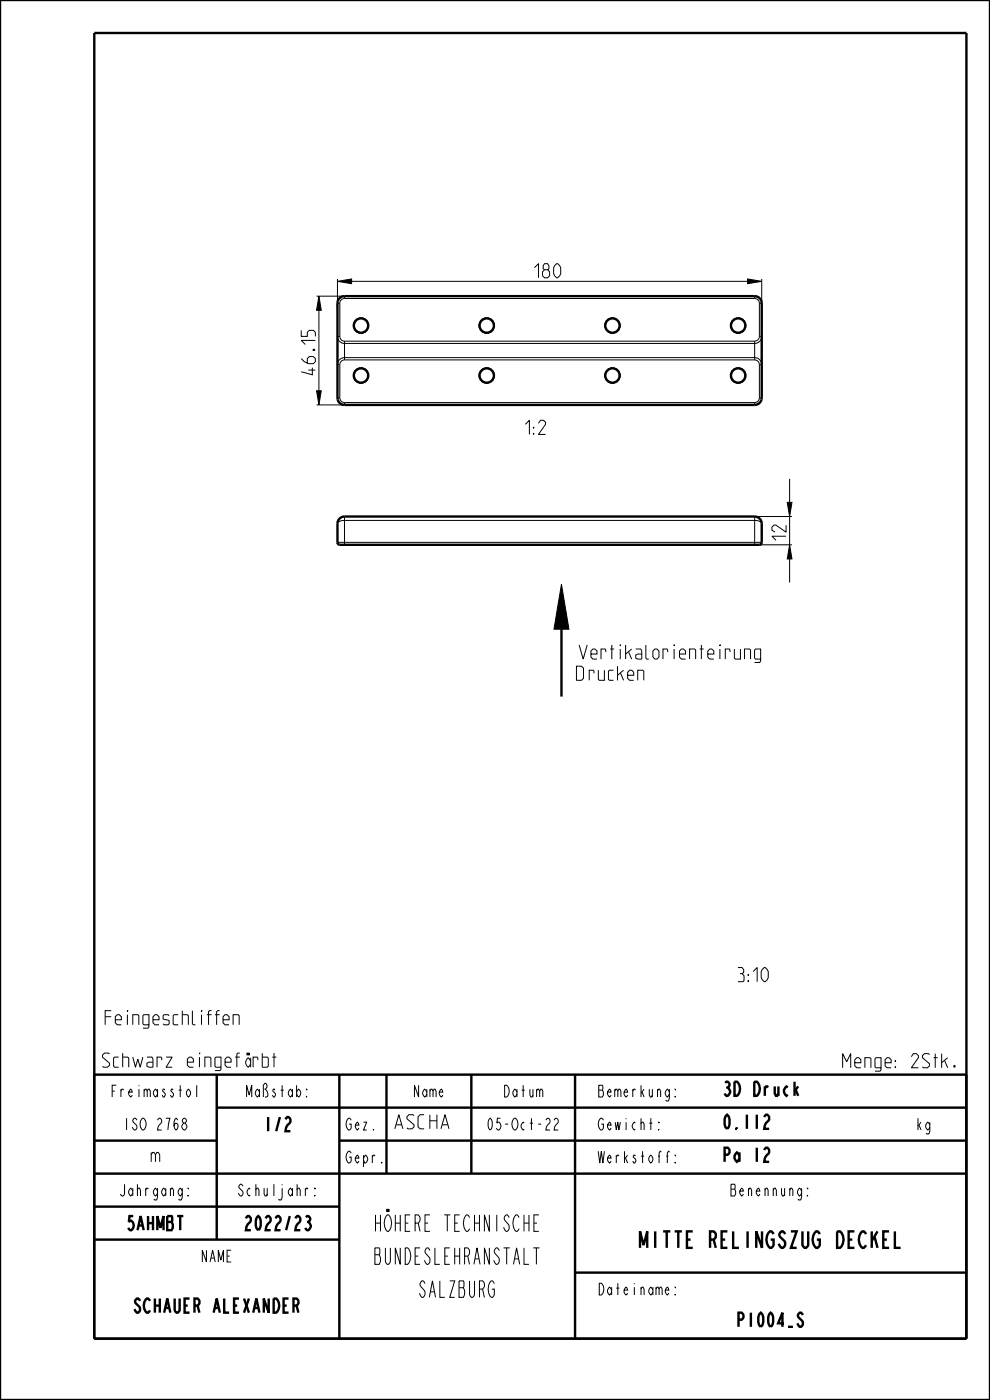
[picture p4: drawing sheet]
<svg xmlns="http://www.w3.org/2000/svg" width="210mm" height="297mm" viewBox="0 0 210 297" stroke-linecap="round" stroke-linejoin="round" font-family="sans-serif">
<path d="M71.6 59.7l3-.5v1zM158.6 59.2l3 .5-3 .5zM67.6 62.8l.5 3h-1zM67.1 82.9h1l-.5 3zM167 106.6h1l-.5 3zM167.5 115.6l.5 3h-1zM119.1 124l1.6 9.5h-3.2z" fill="#000"/>
<g fill="none" stroke="#000" stroke-width=".21">
<path d="M71.6 59.7l3-.5v1zM71.6 59.2v6.2M74.6 59.7h84M158.6 59.2l3 .5-3 .5zM161.6 59.2v6.2M67.1 62.8h6M67.6 62.8l.5 3h-1zM67.6 65.8v17.1M67.1 82.9h1l-.5 3zM67.1 85.9h6M160.1 115.6h7.9M160.1 109.6h7.9"/>
<path d="M167 106.6h1l-.5 3zM167.5 115.6l.5 3h-1zM167.5 101.6v5M167.5 109.6v6M167.5 118.6v5M119.1 124l1.6 9.5h-3.2z"/>
</g>
<g fill="none" stroke="#000" stroke-width=".51">
<path d="M0 0h210v297h-210zM20 7h185v277h-185zM119.1 133.5v14.3M20 228h185v56M46 235h159M46 228v35M72 228v56M82 228v21M100 228v21M122 228v56M20 242h26M20 249h185"/>
<path d="M20 256h52M72 242h133M20 263h52M122 270h83"/>
</g>
<!-- layer: A_RUNDUNGEN -->
<g fill="none" stroke="#000" stroke-width=".51">
<path d="M72.2 63.1l.9-.3h87.2a1.5 1.5 0 0 1 1.3 1.5v20.1l-.1 .6a1.5 1.5 0 0 1-1.4 .9h-87.2a1.5 1.5 0 0 1-1.3-1.5v-20.1l.1-.6zM71.9 110.2l.7-.5 .5-.1h87a1.5 1.5 0 0 1 1.5 1.5v4l-.1 .2-.4 .3h-89l-.5-.3v-.2v-4z"/>
<circle cx="76.6" cy="69.1" r="1.53"/>
<circle cx="76.6" cy="79.7" r="1.53"/>
<circle cx="103.2" cy="79.7" r="1.53"/>
<circle cx="103.2" cy="69.1" r="1.53"/>
<circle cx="129.9" cy="69.1" r="1.53"/>
<circle cx="129.9" cy="79.7" r="1.53"/>
<circle cx="156.6" cy="79.7" r="1.53"/>
<circle cx="156.6" cy="69.1" r="1.53"/>
</g>
<g fill="none" stroke="#000" stroke-width=".21">
<path d="M71.6 64.3h.5M72.1 77.4h-.5a1.5 1.5 0 0 1 1.5-1.5h87a1.5 1.5 0 0 1 1.5 1.5h-.5M72.1 71.4h-.5a1.5 1.5 0 0 0 1.5 1.5h87a1.5 1.5 0 0 0 1.5-1.5h-.5M72.1 71.4l.3 .7 .7 .3M72.1 64.3v7.1M72.1 77.4v7M73.1 63.3l-.7 .3-.3 .7M73.1 76.4l-.7 .3-.3 .7M73.1 62.8v.5M73.1 72.4v4M73.1 76.4h87M73.1 72.4h87"/>
<path d="M73.1 63.3h87M160.1 63.3l.7 .3 .3 .7M160.1 76.4l.7 .3 .3 .7M160.1 62.8v.5M160.1 72.4v4M161.1 71.4l-.3 .7-.7 .3M161.1 64.3h.5M161.1 64.3v7.1M161.1 77.4v7M71.6 84.4h.5M72.1 84.4l.3 .7 .7 .3M73.1 85.4v.5"/>
<path d="M73.1 85.4h87M160.1 85.4v.5M161.1 84.4l-.3 .7-.7 .3M161.1 84.4h.5M71.6 111.1l.4-.5 1.1-.2h87l1 .2 .5 .5M71.6 115.1h90M73.1 109.6v6M160.1 109.6v6"/>
<circle cx="76.6" cy="79.7" r="1.63"/>
<circle cx="76.6" cy="69.1" r="1.63"/>
<circle cx="103.2" cy="79.7" r="1.63"/>
<circle cx="103.2" cy="69.1" r="1.63"/>
<circle cx="129.9" cy="69.1" r="1.63"/>
<circle cx="129.9" cy="79.7" r="1.63"/>
<circle cx="156.6" cy="69.1" r="1.63"/>
<circle cx="156.6" cy="79.7" r="1.63"/>
</g>
<g font-size="4.6">
<text x="77.1" y="261.2">HÖHERE TECHNISCHE</text>
<text x="77.1" y="268.2">BUNDESLEHRANSTALT</text>
<text x="132.1" y="264.7">MITTE RELINGSZUG DECKEL</text>
<text x="87.6" y="275.2">SALZBURG</text>
</g>
<g font-size="3.9">
<text x="113.4" y="58.9">180</text>
<text x="66.9" y="79.5" transform="rotate(-90 66.9 79.5)">46.15</text>
<text x="109.6" y="92.2">1:2</text>
<text x="166.7" y="114.6" transform="rotate(-90 166.7 114.6)">12</text>
<text x="122.3" y="139.8">Vertikalorienteirung</text>
<text x="122.3" y="144.3">Drucken</text>
<text x="154.5" y="208.3">3:10</text>
<text x="21.7" y="217.4">Feingeschliffen</text>
<text x="21.7" y="226.4">Schwarz eingefärbt</text>
<text x="178.2" y="226.5">Menge: 2Stk.</text>
<text x="153.2" y="232.5">3D Druck</text>
<text x="55.5" y="240">1/2</text>
<text x="83.2" y="239.5">ASCHA</text>
<text x="153.2" y="239.5">0.112</text>
<text x="31.6" y="246.5">m</text>
<text x="153.2" y="246.5">Pa 12</text>
<text x="26" y="261">5AHMBT</text>
<text x="50.8" y="261">2022/23</text>
<text x="26.1" y="278.5">SCHAUER ALEXANDER</text>
<text x="155.3" y="281.5">P1004_S</text>
</g>
<g font-size="3.3">
<text x="22.3" y="232.7">Freimasstol</text>
<text x="51.2" y="232.7">Maßstab:</text>
<text x="87.1" y="232.7">Name</text>
<text x="106.1" y="232.7">Datum</text>
<text x="127.1" y="232.7">Bemerkung:</text>
<text x="25.2" y="239.7">ISO 2768</text>
<text x="73.2" y="239.7">Gez.</text>
<text x="102.2" y="239.7">05-Oct-22</text>
<text x="127.1" y="239.7">Gewicht:</text>
<text x="194.2" y="239.7">kg</text>
<text x="73.2" y="246.7">Gepr.</text>
<text x="127.1" y="246.7">Werkstoff:</text>
<text x="24.2" y="253.7">Jahrgang:</text>
<text x="49.2" y="253.7">Schuljahr:</text>
<text x="153.7" y="253.7">Benennung:</text>
<text x="42.1" y="267.7">NAME</text>
<text x="127.1" y="274.7">Dateiname:</text>
</g>
</svg>
